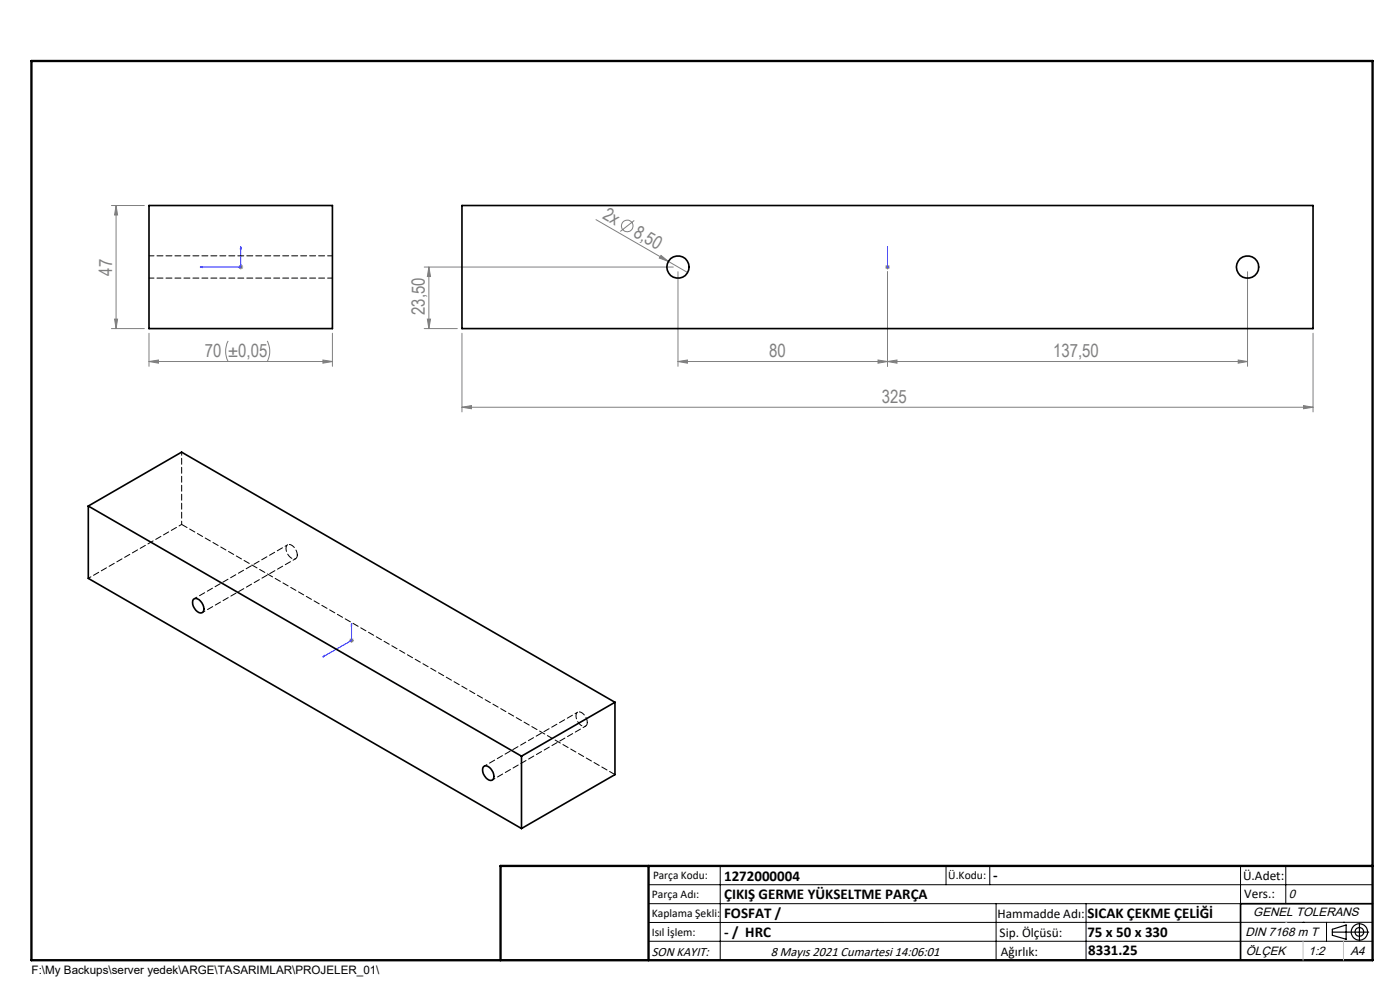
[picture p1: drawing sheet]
<svg xmlns="http://www.w3.org/2000/svg" width="297mm" height="210mm" viewBox="0 0 297 210" stroke-linecap="round" stroke-linejoin="round" font-family="sans-serif">
<g fill="none" stroke="#808080" stroke-width=".21">
<path d="M23.6 43.6h7M24.6 43.6l.3 2h-.6zM24.6 43.6v26.1M50.6 56.6h1M50.7 56.3l.7 .7M51.1 56.2v.9M51.4 56.3l-.7 .7M90 56.6h52.8M91 56.6l.3 2.1h-.6zM91 56.6v13.1M126.4 46.6l19.5 11.2M134.5 46.8l-2.9 2.3"/>
<path d="M140.2 54.2l1.6 1.2-1.9-.7zM143.8 57.6v20.1M187.8 56.6h1M187.9 56.3l.7 .7M188.3 56.2v.9M188.3 57.6v20.1M188.6 56.3l-.7 .7M264.7 57.6v20.1M23.6 69.7h7M24.3 67.7h.6l-.3 2zM31.6 76.7l2-.3v.6zM31.6 70.7v7"/>
<path d="M31.6 76.7h38.9M48.4 72.3l-.1 .3a4.8 4.8 0 0 0 .1 4.1M56.7 72.3l.1 .3a4.8 4.8 0 0 1-.1 4.1M68.5 76.4l2 .3-2 .3zM70.5 70.7v7M90 69.7h7M90.7 67.7h.6l-.3 2zM98 70.7v16.7M143.8 76.7l2-.3v.6zM143.8 76.7h120.9M186.3 76.4l2 .3-2 .3zM188.3 76.7l2-.3v.6z"/>
<path d="M262.7 76.4l2 .3-2 .3zM278.6 70.7v16.7M98 86.4l2-.4v.7zM98 86.4h180.6M276.5 86l2.1 .4-2.1 .3zM74.1 135.8h1M74.2 135.5l.7 .7M74.6 135.3v1M74.9 135.5l-.7 .7"/>
<circle cx="133.1" cy="47.9" r="1.23"/>
</g>
<g fill="none" stroke="#000" stroke-width=".25">
<path d="M282.6 197.7h7.8M282.6 197.1l3-.9v3l-3-.8zM288.4 195.8v3.8M106.2 203.7h185"/>
<circle cx="288.4" cy="197.7" r="1.74"/>
<circle cx="288.4" cy="197.7" r=".93"/>
</g>
<path d="M42.5 56.6l.4-.1v.3zM51.1 52.3l.1 .5h-.2zM51.1 52.3v4.3h-8.6M188.3 52.3v.5v-.5M188.3 56.5v.3zM188.3 52.3v4.3M188.3 56.6h.1M68.5 139.3l.3-.2v.1zM74.6 132.3v.3l-.1 .1zM74.6 132.3v3.5l-6.1 3.5" fill="none" stroke="#00f" stroke-width=".21"/>
<g fill="none" stroke="#000" stroke-width=".21">
<path d="M137.6 187.7h153.6M137.6 191.7h153.6M137.6 199.7h153.6M152.8 183.7v20M200.7 183.7v4M210 183.7v4M211.3 191.7v12M230.4 191.7v12M263.2 183.7v20M272.8 183.7v8M276.4 195.6h.1M281.4 195.6v4.1"/>
<path d="M285 195.6h.1M291.2 195.6l-153.6 .1"/>
</g>
<path d="M291.2 191.7h-28v12" fill="none" stroke="#000" stroke-width=".35"/>
<path d="M6.7 12.9h284.5v190.8h-284.5zM137.6 183.7v20M291.2 183.7h-185v20" fill="none" stroke="#000" stroke-width=".5"/>
<path d="M276.4 199.7v4M285 199.7v4" fill="none" stroke="#c0c0c0" stroke-width=".21"/>
<path d="M272.8 195.6h.1" fill="none" stroke="#c0c0c0" stroke-width=".25"/>
<g fill="#00f">
<path d="M51.1 52.3l.1 .5h-.2zM42.5 56.6l.4-.1v.3z"/>
<path d="M74.6 132.3v.3l-.1 .1zM68.5 139.3l.3-.2v.1zM188.3 52.3v.5zM188.3 56.5v.3z"/>
</g>
<g fill="#808080">
<path d="M140.2 54.2l1.6 1.2-1.9-.7z"/>
<path d="M276.5 86l2.1 .4-2.1 .3zM98 86.4l2-.4v.7z"/>
<path d="M31.6 76.7l2-.3v.6zM68.5 76.4l2 .3-2 .3z"/>
<path d="M186.3 76.4l2 .3-2 .3zM143.8 76.7l2-.3v.6z"/>
<path d="M24.3 67.7h.6l-.3 2zM24.6 43.6l.3 2h-.6z"/>
<path d="M91 56.6l.3 2.1h-.6zM90.7 67.7h.6l-.3 2z"/>
<path d="M188.3 76.7l2-.3v.6zM262.7 76.4l2 .3-2 .3z"/>
</g>
<g fill="none" stroke="#000" stroke-width=".35">
<path d="M31.6 43.6h38.9v26.1h-38.9zM98 43.6h180.6v26.1h-180.6zM18.7 107.3l19.8-11.4 92 53.1M18.7 107.3l91.9 53.1M18.7 107.3v15.4l91.9 53M41 127.1a1.29 1.29 0 0 1 1.8 .8 1.48 1.48 0 0 1 0 2.1 2.14 2.14 0 0 1-1.8-2.9zM130.5 149l-19.9 11.4M130.5 149v15.3l-19.9 11.4M102.6 162.7a1.23 1.23 0 0 1 1.8 .7 1.48 1.48 0 0 1 0 2.1 2.14 2.14 0 0 1-1.8-2.8zM110.6 160.4v15.3"/>
<circle cx="143.8" cy="56.7" r="2.37"/>
<circle cx="264.6" cy="56.7" r="2.37"/>
</g>
<path d="M31.6 59h38.9M70.5 54.3h-38.9M63.1 117.7a2.1 2.1 0 0 0-2-2.2 1.48 1.48 0 0 0 0 2.1 1.24 1.24 0 0 0 1.8 .8l.2-.7M124.6 153.2a2.1 2.1 0 0 0-2-2.2 1.48 1.48 0 0 0 0 2.1 1.24 1.24 0 0 0 1.8 .8l.2-.7" fill="none" stroke="#000" stroke-width=".21" stroke-dasharray="1.3 .6" stroke-dashoffset=".2"/>
<path d="M130.5 164.3l-92-53.1" fill="none" stroke="#000" stroke-width=".21" stroke-dasharray="1.3 .6"/>
<path d="M38.5 111.2v-15.3M61 115.6l-19.8 11.4M18.7 122.7l19.8-11.5M42.9 129.9l19.8-11.4M122.5 151.1l-19.8 11.4M104.4 165.5l19.8-11.5" fill="none" stroke="#000" stroke-width=".21" stroke-dasharray="1.3 .6" stroke-dashoffset=".6"/>
<g font-size="3.9" fill="#808080">
<text x="127.6" y="46.3" transform="rotate(30 127.6 46.3)">2x</text>
<text x="134.2" y="50.1" transform="rotate(30 134.2 50.1)">8,50</text>
<text x="23.8" y="58.5" transform="rotate(-90 23.8 58.5)">47</text>
<text x="90.1" y="66.8" transform="rotate(-90 90.1 66.8)">23,50</text>
<text x="43.5" y="75.8">70 ±0,05</text>
<text x="163.2" y="75.8">80</text>
<text x="223.4" y="75.8">137,50</text>
<text x="187" y="85.5">325</text>
</g>
<g font-size="3.2">
<text x="153.6" y="186.8">1272000004</text>
<text x="153.6" y="190.8">ÇIKIŞ GERME YÜKSELTME PARÇA</text>
<text x="210.7" y="186.6">-</text>
<text x="153.6" y="194.8">FOSFAT /</text>
<text x="230.7" y="194.8">SICAK ÇEKME ÇELİĞİ</text>
<text x="153.6" y="198.8">- / HRC</text>
<text x="230.7" y="198.7">75 x 50 x 330</text>
<text x="230.8" y="202.6">8331.25</text>
</g>
<g font-size="2.8">
<text x="263.7" y="186.7">Ü.Adet:</text>
<text x="263.9" y="190.5">Vers.:</text>
<text x="211.6" y="194.8">Hammadde Adı:</text>
<text x="138.3" y="202.8">SON KAYIT:</text>
<text x="163.5" y="202.8">8 Mayıs 2021 Cumartesi 14:06:01</text>
<text x="212.1" y="198.7">Sip. Ölçüsü:</text>
<text x="212.3" y="202.7">Ağırlık:</text>
</g>
<g font-size="2.6">
<text x="273.4" y="190.4">0</text>
<text x="265.9" y="194.4">GENEL TOLERANS</text>
<text x="264.2" y="198.5">DIN 7168 m T</text>
<text x="264.3" y="202.6">ÖLÇEK</text>
<text x="277.6" y="202.6">1:2</text>
<text x="286.5" y="202.6">A4</text>
</g>
<g font-size="2.5">
<text x="138.3" y="190.5">Parça Adı:</text>
<text x="138.5" y="186.5">Parça Kodu:</text>
<text x="201.2" y="186.5">Ü.Kodu:</text>
<text x="138.3" y="194.5">Kaplama Şekli:</text>
<text x="138.3" y="198.6">Isıl İşlem:</text>
<text x="6.7" y="206.7">F:\My Backups\server yedek\ARGE\TASARIMLAR\PROJELER_01\</text>
</g>
</svg>
